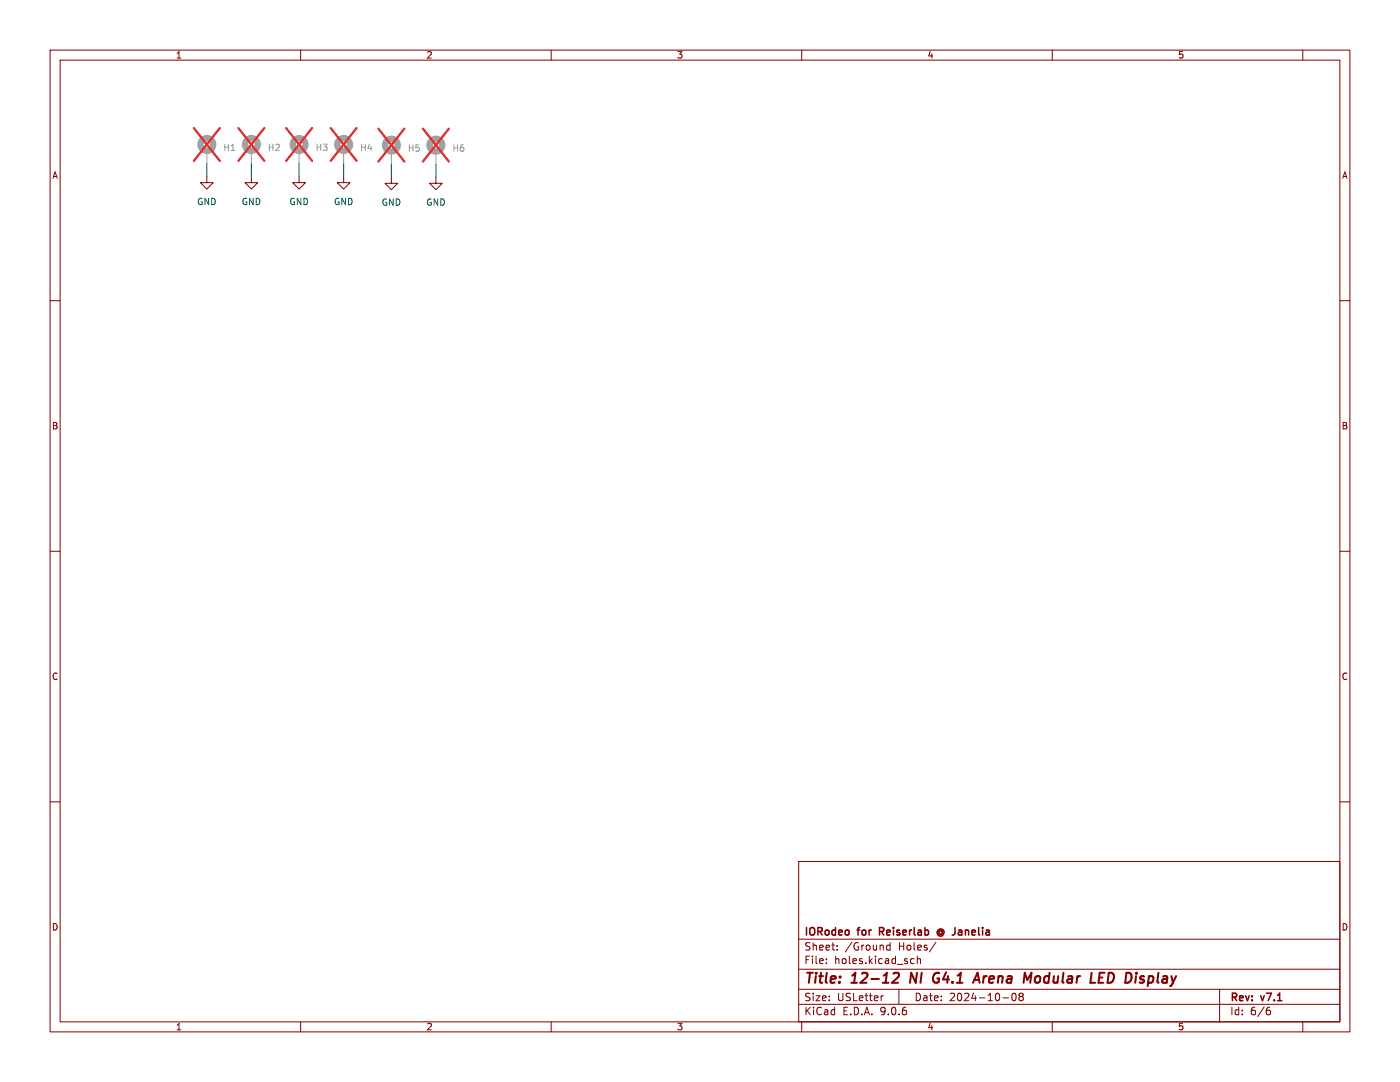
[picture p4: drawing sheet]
<svg xmlns="http://www.w3.org/2000/svg" width="279mm" height="216mm" viewBox="0 0 279 216" stroke-linecap="round" stroke-linejoin="round" font-family="sans-serif">
<g fill="none" stroke="#840000" stroke-width=".2">
<path d="M10 10h259.4v195.9h-259.4zM12 12h255.4v191.9h-255.4zM60 10v2M110 10v2M160 10v2M210 10v2M260 10v2M41.3 35.2v1.2h-1.3l1.3 1.3 1.2-1.3h-1.2M50.2 35.2v1.2h-1.3l1.3 1.3 1.2-1.3h-1.2M59.7 35.2v1.2h-1.3l1.3 1.3 1.3-1.3h-1.3M68.6 35.2v1.2h-1.3l1.3 1.3 1.2-1.3h-1.2M78.1 35.3v1.3h-1.3l1.3 1.2 1.3-1.2h-1.3"/>
<path d="M87 35.3v1.3h-1.3l1.3 1.2 1.3-1.2h-1.3M10 60h2M267.4 60h2M10 110h2M267.4 110h2M10 160h2M159.4 171.9h108v32h-108zM267.4 160h2M159.4 197.4h108M159.4 193.4h108M159.4 187.4h108M164.9 192.1v.2"/>
<path d="M164.9 191.4v.1M167.1 189.4v.2M167.1 188.7v.1M176.3 198.7l-.3 .1M177.6 188.1v1.5M177.6 188.7l-.4-.1-.3 .3 .2 .6h.5M179.4 197.4v3M181.9 192.2h.5M181.9 191.4h.5M183.1 191.4l.2-.1 .3 .1 .1 .9M183.1 190.8v1.5M186.8 188l-1.3 1.9"/>
<path d="M200.1 199.1h1.2M202.1 198.3l.2-.1a.8 .8 0 0 1 .5 .7 .8 .8 0 0 1-.5 .8l-.2-.2-.2-.4zM203.6 198.8l-.2-.3 .2-.3 .5 .1 .1 .2-.3 .3M203.6 198.8l-.2 .3v.4l.2 .2 .5-.1 .1-.2-.1-.4-.2-.2M203.6 198.8h.3M243.4 197.4v6.5M60 203.9v2M110 203.9v2M159.4 200.4h108M160 203.9v2M210 203.9v2M253 201.6h.4l.2 .2-.1 .5-.5 .2"/>
<path d="M253.4 201l-.4 .1M260 203.9v2"/>
</g>
<path d="M178.3 194.3l.3-.2h.5l.3 .2v.4l-.1 .3-1.3 1.1h1.2M181.9 194.1l-.3 2M186.5 196h.7M187 195.2h.4M187.3 194.1l-.6 .1-.2 .2M194.2 196.1l.9-2 .4 2M194.4 195.5h1M206.8 194.9l-.2 .3-.1 .5 .3 .4M219.2 196.1h1M219.4 195.1h.6M219.5 194.1h.9" fill="none" stroke="#840000" stroke-width=".4"/>
<path d="M175.5 185.9h.6M176.1 185.1h-.6v1.5M188 185.8a.36 .36 0 0 0-.5 0 .36 .36 0 0 0 0 .5 .36 .36 0 0 0 .5 .1M188 185.4a.71 .71 0 0 0-1 .7 .71 .71 0 0 0 1 .6" fill="none" stroke="#840000" stroke-width=".3"/>
<g fill="none" stroke="#a1a1a1" stroke-width="1.3">
<circle cx="41.3" cy="28.8" r="1.27"/>
<circle cx="50.2" cy="28.8" r="1.27"/>
<circle cx="59.7" cy="28.8" r="1.27"/>
<circle cx="68.6" cy="28.8" r="1.27"/>
<circle cx="78.1" cy="29" r="1.27"/>
<circle cx="87" cy="29" r="1.27"/>
</g>
<path d="M41.3 30.1v2.5M50.2 30.1v2.5M59.7 30.1v2.5M68.6 30.1v2.5M78.1 30.2v2.6M87 30.2v2.6" fill="none" stroke="#a1a1a1" stroke-width=".2"/>
<path d="M38.7 25.6l5.2 6.5M43.9 25.6l-5.2 6.5M47.6 25.6l5.2 6.5M52.8 25.6l-5.2 6.5M57.1 25.6l5.2 6.5M62.3 25.6l-5.2 6.5M66 25.6l5.2 6.5M71.2 25.6l-5.2 6.5M75.5 25.7l5.2 6.5M80.7 25.7l-5.2 6.5M84.4 25.7l5.2 6.5M89.6 25.7l-5.2 6.5" fill="none" stroke="#e12e31" stroke-width=".46"/>
<path d="M41.3 32.6v2.6M50.2 32.6v2.6M59.7 32.6v2.6M68.6 32.6v2.6M78.1 32.8v2.5M87 32.8v2.5" fill="none" stroke="#009600" stroke-width=".2"/>
<g font-size="2.8" fill="#840000">
<text x="160.4" y="196.8">Title:</text>
<text x="170.1" y="196.8">12-12</text>
<text x="182.5" y="196.8">NI</text>
<text x="187.8" y="196.8">G4.1</text>
<text x="196.9" y="196.8">Arena</text>
<text x="207.5" y="196.8">Modular</text>
<text x="221.7" y="196.8">LED</text>
<text x="229.4" y="196.8">Display</text>
</g>
<g font-size="2.1" fill="#840000">
<text x="160.4" y="189.9">Sheet:</text>
<text x="160.4" y="187.1">IORodeo</text>
<text x="168.6" y="189.9">/Ground</text>
<text x="171.3" y="187.1">for</text>
<text x="176.2" y="187.1">Reiserlab</text>
<text x="179.4" y="189.9">Holes/</text>
<text x="188.3" y="187.1">@ Janelia</text>
<text x="160.4" y="192.6">File:</text>
<text x="166.5" y="192.6">holes.kicad_sch</text>
<text x="160.4" y="202.8">KiCad</text>
<text x="160.4" y="200">Size:</text>
<text x="167.1" y="200">USLetter</text>
<text x="168.1" y="202.8">E.D.A.</text>
<text x="175.7" y="202.8">9.0.6</text>
<text x="182.4" y="200">Date:</text>
<text x="189.4" y="200">2024-10-08</text>
<text x="245.4" y="200.2">Rev:</text>
<text x="245.4" y="202.8">Id:</text>
<text x="249.5" y="202.8">6/6</text>
<text x="251.8" y="200.2">v7.1</text>
</g>
<g font-size="1.8" fill="#840000">
<text x="35" y="11.9">1</text>
<text x="85" y="11.9">2</text>
<text x="135" y="11.9">3</text>
<text x="185" y="11.9">4</text>
<text x="235" y="11.9">5</text>
<text x="10.3" y="35.9">A</text>
<text x="267.7" y="35.9">A</text>
<text x="10.3" y="85.9">B</text>
<text x="267.7" y="85.9">B</text>
<text x="10.3" y="135.9">C</text>
<text x="267.7" y="135.9">C</text>
<text x="10.3" y="185.9">D</text>
<text x="267.7" y="185.9">D</text>
<text x="35" y="205.8">1</text>
<text x="85" y="205.8">2</text>
<text x="135" y="205.8">3</text>
<text x="185" y="205.8">4</text>
<text x="235" y="205.8">5</text>
</g>
<g font-size="1.8" fill="#989898">
<text x="44.5" y="30.3">H1</text>
<text x="53.3" y="30.3">H2</text>
<text x="62.9" y="30.3">H3</text>
<text x="71.8" y="30.3">H4</text>
<text x="81.3" y="30.5">H5</text>
<text x="90.2" y="30.5">H6</text>
</g>
<g font-size="1.8" fill="#006464">
<text x="39.2" y="41.1">GND</text>
<text x="48.1" y="41.1">GND</text>
<text x="57.7" y="41.1">GND</text>
<text x="66.5" y="41.1">GND</text>
<text x="76.1" y="41.2">GND</text>
<text x="85" y="41.2">GND</text>
</g>
</svg>
